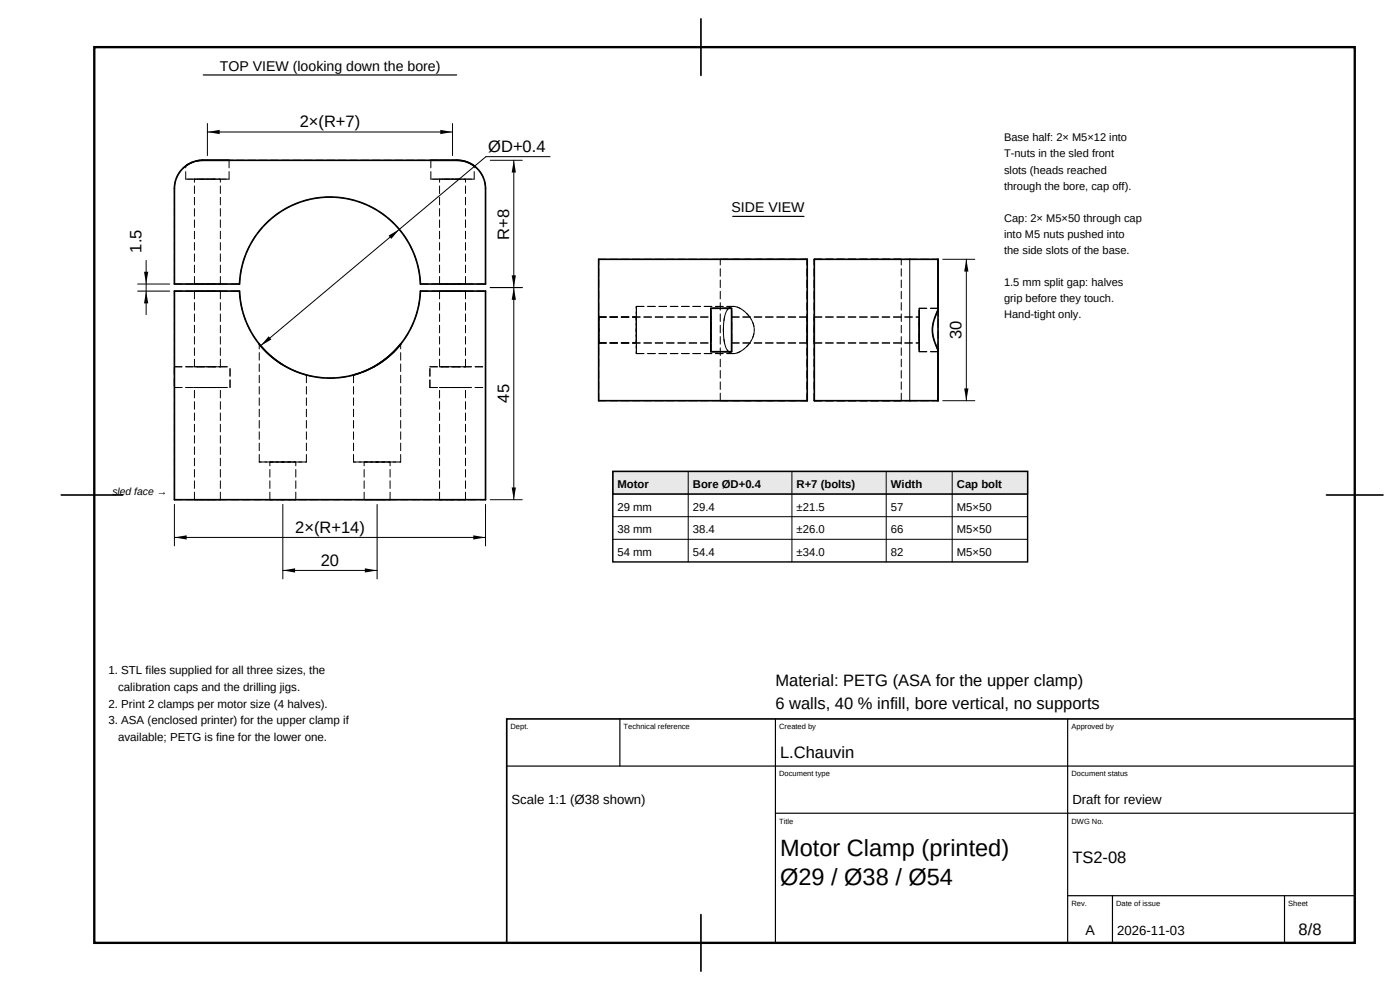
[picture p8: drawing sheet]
<svg xmlns="http://www.w3.org/2000/svg" width="297mm" height="210mm" viewBox="0 0 297 210" stroke-linecap="round" stroke-linejoin="round" font-family="sans-serif">
<path d="M20 10h267.4v190h-267.4z" fill="none" stroke="#000" stroke-width=".5"/>
<g fill="none" stroke="#000" stroke-width=".35">
<path d="M148.7 4v12M39.6 35.1l-.2 .1M40.2 34.7l-.4 .2M40.8 34.4l-.3 .2M41.1 34.3h.1M43 34a6 6 0 0 0-6 6v20.3h13.8a19.2 19.2 0 0 1 19.2-18.5 19.2 19.2 0 0 1 19.2 18.5h13.8v-20.3a6 6 0 0 0-6-6M43 34l-1.2 .1M43 34h54M97 34a6 6 0 0 1 3.6 1.2M127 55h44.3v30h-44.3zM172.7 55h26.3v30h-26.3zM37 61.7h13.8a19.2 19.2 0 0 0 19.2 18.5 19.2 19.2 0 0 0 19.2-18.5h13.8v44.3h-66z"/>
<path d="M55 73a19.2 19.2 0 0 0 4.8 4.3M76.4 79.1l-1.4 .4M80 77.4a19.1 19.1 0 0 0 5-4.4 19.2 19.2 0 0 1-8.2 6M150.8 65.4h4.4v9.2h-4.4zM199 65.5a9.6 9.6 0 0 0-.9 6.3l.9 2.7M13 105h13M281.4 105h12M107.5 152.5h179.9v47.5h-179.9zM148.7 194v12"/>
</g>
<path d="M43.1 15.9h53.8M155.4 45.9h15.2M131.5 152.5v10M164.5 152.5v47.5M226.5 152.5v47.5M107.5 162.5h179.9M164.5 172.5h122.9M226.5 190h60.9M236 190v10M272.5 190v10" fill="none" stroke="#000" stroke-width=".25"/>
<g fill="none" stroke="#000" stroke-width=".21" stroke-dasharray="1.6 .8">
<path d="M39.4 35.2a6 6 0 0 1 3.6-1.2M39.4 38h4.6M39.4 38v-2.8M39.8 34.9l-.2 .2M40.5 34.6l-.3 .1M41.1 34.3l-.3 .1M41.3 38h2.7M41.8 34.1l-.7 .2M43 34h54M43 34h1M44 34h4.6M44 38h4.6"/>
<path d="M44 38h2.8M46.8 38h-5.5M48.6 38h-9.2M48.6 38v-4M91.4 34h4.6M91.4 38h4.6M91.4 38v-4M93.3 38h2.7M96 34h1M96 38h4.6M96 38h2.8M98.8 38h-5.5"/>
<path d="M100.6 35.2a6 6 0 0 0-3.6-1.2M100.6 38h-9.2M100.6 38v-2.8M37 40a6 6 0 0 1 6-6M103 40a6 6 0 0 0-6-6M127 55h44.3M152.8 55h18.5M171.3 55h-18.5M172.7 55h20.3M172.7 55h18.5M191.2 55h-18.5M193 55h6"/>
<path d="M37 77.8v4.4M37 61.7h13.8M37 77.8h11.8M37 60.3v-20.3M37 60.3h13.8M41.3 61.7h2.7M41.3 77.8h2.7M41.3 60.3h2.7M41.3 77.8v-16.1M41.3 60.3v-22.3M44 61.7h2.8M44 77.8h2.8"/>
<path d="M44 60.3h2.8M46.8 61.7h-5.5M46.8 77.8h-5.5M46.8 60.3h-5.5M46.8 77.8v-16.1M46.8 60.3v-22.3M50.8 61.7a19.2 19.2 0 0 0 19.2 18.5 19.2 19.2 0 0 0 19.2-18.5M59.8 77.3l.2 .1M60 77.4l2.2 1.2 2.8 .9M65 79.5a19.2 19.2 0 0 1-10-6.5M75 79.5l2.8-.9 2.2-1.2M76.8 79l-.4 .1"/>
<path d="M79.3 77.8h.1M83.5 74.6h.1M89.2 61.7h13.8M89.2 60.3h13.8M89.2 60.3a19.2 19.2 0 0 0-19.2-18.5 19.2 19.2 0 0 0-19.2 18.5M91.2 77.8h11.8M93.3 61.7h2.7M93.3 77.8h2.7M93.3 60.3h2.7M93.3 77.8v-16.1M93.3 60.3v-22.3M96 61.7h2.8"/>
<path d="M96 77.8h2.8M96 60.3h2.8M98.8 61.7h-5.5M98.8 77.8h-5.5M98.8 60.3h-5.5M98.8 77.8v-16.1M98.8 60.3v-22.3M103 77.8v4.4M103 60.3v-20.3M127 67.2v5.5M127 72.7v-5.5M127 67.2h23.8"/>
<path d="M127 67.2h8M127 72.7h23.8M127 72.7h8M135 67.2v5.5M135 72.7v-5.5M135 65v10M135 75v-10M135 65h20.6M135 75h20.6M150.8 74.6v-9.2M150.8 74.6h4.4M150.8 65.4h4.4"/>
<path d="M150.8 67.2v5.5M150.8 72.7v-5.5M155.2 74.6h-4.4M155.2 74.6v-9.2M155.2 65.4h-4.4M155.2 67.2v5.5M155.2 72.7v-5.5M155.2 67.2h16.1M155.2 72.7h16.1M155.6 65a2.12 2.12 0 0 0-1.9 2.2 12.1 12.1 0 0 0 .6 7.1l.4 .4 .9 .3M155.6 75a5 5 0 0 0 4.3-4 5 5 0 0 0-2.5-5.3l-.9-.5-.9-.2M155.6 65a5 5 0 0 1 4.3 4 5 5 0 0 1-2.5 5.3l-.9 .5-.9 .2"/>
<path d="M155.6 75a2.13 2.13 0 0 1-1.9-2.2 12.1 12.1 0 0 1 .6-7.1l.4-.4 .9-.3M171.3 67.2v5.5M171.3 72.7v-5.5M172.7 67.2v5.5M172.7 72.7v-5.5M172.7 67.2h22.3M172.7 72.7h22.3M195 65.4h4M195 65.4v9.2M195 74.6v-9.2M195 67.2v5.5M195 72.7v-5.5"/>
<path d="M195 74.6h4M199 65.5v-.1M199 74.5a9.6 9.6 0 0 1-.9-6.3l.9-2.7M199 74.6v-.1M199 74.5v.1M199 65.4v.1M199 65.4v9.2M37 82.2h11.8M41.3 82.2h2.7M44 82.2h2.8M46.8 82.2h-5.5M48.8 82.2v-4.4"/>
<path d="M55 98h5M55 98v-25M57.3 98h2.7M60 98h2.8M60 98h5M62.8 98h-5.5M65 98h-10M65 98v-18.5M75 98h5M75 98v-18.5M77.3 98h2.7M80 98h2.7"/>
<path d="M80 98h5M82.7 98h-5.4M85 98h-10M85 98v-25M91.2 82.2h11.8M91.2 82.2v-4.4M93.3 82.2h2.7M96 82.2h2.8M98.8 82.2h-5.5M127 85v-30M127 85h44.3M152.8 85h18.5"/>
<path d="M152.8 85v-30M171.3 85v-30M171.3 85h-18.5M172.7 85v-30M172.7 85h20.3M172.7 85h18.5M191.2 85h-18.5M191.2 85v-30M193 85h6M37 106v-44.3M37 106h66M41.3 106h2.7"/>
<path d="M41.3 106v-23.8M44 106h2.8M46.8 106h-5.5M46.8 106v-23.8M57.3 106h2.7M57.3 106v-8M60 106h2.8M62.8 106h-5.5M62.8 106v-8M77.3 106h2.7M77.3 106v-8M80 106h2.7"/>
<path d="M82.7 106h-5.4M82.7 106v-8M93.3 106h2.7M93.3 106v-23.8M96 106h2.8M98.8 106h-5.5M98.8 106v-23.8M103 106v-44.3"/>
</g>
<g fill="none" stroke="#000" stroke-width=".21">
<path d="M44 26.2v6.8M44 28h52M96 26.2v6.8M103.1 33.2h13.6M104 34h6.8M109 34v72M31 55.2v11.5M193 55v30M200 55h6.8M205 55v30M29.2 61.7h6.8M29.2 60.3h6.8"/>
<path d="M104 61h6.8M200 85h6.8M37 107v8.8M37 114h66M60 107v15.8M80 107v15.8M103 107v8.8M104 106h6.8M60 121h20"/>
</g>
<g fill="#000">
<path d="M44 28l2.6-.5v.9zM93.4 27.5l2.6 .5-2.6 .4zM109 34l.5 2.6h-1zM82.4 50l2.3-1.3-1.7 2zM205 55l.5 2.6h-.9zM31 61.7l.4 2.7h-.9zM30.5 57.7h.9l-.4 2.6zM57 71.3l.6 .7-2.3 1.3zM109 61l.5 2.6h-1zM108.5 58.4h1l-.5 2.6zM204.6 82.4h.9l-.5 2.6zM37 114l2.6-.4v.9z"/>
<path d="M100.4 113.6l2.6 .4-2.6 .5zM108.5 103.4h1l-.5 2.6zM60 121l2.6-.5v1zM77.4 120.5l2.6 .5-2.6 .5z"/>
</g>
<path d="M55.3 73.3l47.8-40.1z" fill="#000" stroke="#000" stroke-width=".21"/>
<path d="M130 100h88v4.8h-88z" fill="#e8e8e8" stroke="#000" stroke-width=".25"/>
<path d="M130 100h88v19.2h-88z" fill="none" stroke="#000" stroke-width=".3"/>
<path d="M130 104.8h88M130 109.6h88M130 114.4h88M146 100v19.2M168 100v19.2M188 100v19.2M202 100v19.2" fill="none" stroke="#000" stroke-width=".21"/>
<g font-size="5">
<text x="165.5" y="181.5">Motor Clamp (printed)</text>
<text x="165.5" y="187.7">Ø29 / Ø38 / Ø54</text>
</g>
<g font-size="3.5">
<text x="63.6" y="27">2×(R+7)</text>
<text x="103.6" y="32.2">ØD+0.4</text>
<text x="30" y="53.6" transform="rotate(-90 30 53.6)">1.5</text>
<text x="108" y="50.8" transform="rotate(-90 108 50.8)">R+8</text>
<text x="204" y="71.9" transform="rotate(-90 204 71.9)">30</text>
<text x="108" y="85.4" transform="rotate(-90 108 85.4)">45</text>
<text x="62.6" y="113">2×(R+14)</text>
<text x="68" y="120">20</text>
<text x="164.5" y="145.5">Material: PETG (ASA for the upper clamp)</text>
<text x="164.5" y="150.5">6 walls, 40 % infill, bore vertical, no supports</text>
<text x="165.5" y="160.7">L.Chauvin</text>
<text x="227.5" y="183">TS2-08</text>
<text x="275.5" y="198.4">8/8</text>
</g>
<g font-size="3">
<text x="46.6" y="15">TOP VIEW (looking down the bore)</text>
<text x="155.2" y="45">SIDE VIEW</text>
<text x="230.2" y="198.4">A</text>
</g>
<g font-size="2.8">
<text x="108.5" y="170.5">Scale 1:1 (Ø38 shown)</text>
<text x="227.5" y="170.5">Draft for review</text>
<text x="237" y="198.4">2026-11-03</text>
</g>
<g font-size="2.5">
<text x="23" y="143">1. STL files supplied for all three sizes, the</text>
<text x="25" y="146.6">calibration caps and the drilling jigs.</text>
<text x="23" y="150.1">2. Print 2 clamps per motor size (4 halves).</text>
<text x="23" y="153.7">3. ASA (enclosed printer) for the upper clamp if</text>
<text x="25" y="157.2">available; PETG is fine for the lower one.</text>
</g>
<g font-size="2.4">
<text x="131" y="103.5">Motor</text>
<text x="147" y="103.5">Bore ØD+0.4</text>
<text x="169" y="103.5">R+7 (bolts)</text>
<text x="189" y="103.5">Width</text>
<text x="203" y="103.5">Cap bolt</text>
<text x="131" y="108.3">29 mm</text>
<text x="131" y="113.1">38 mm</text>
<text x="147" y="108.3">29.4</text>
<text x="147" y="113.1">38.4</text>
<text x="169" y="108.3">±21.5</text>
<text x="169" y="113.1">±26.0</text>
<text x="189" y="108.3">57</text>
<text x="189" y="113.1">66</text>
<text x="203" y="108.3">M5×50</text>
<text x="203" y="113.1">M5×50</text>
<text x="131" y="117.9">54 mm</text>
<text x="147" y="117.9">54.4</text>
<text x="169" y="117.9">±34.0</text>
<text x="189" y="117.9">82</text>
<text x="203" y="117.9">M5×50</text>
</g>
<g font-size="2.3">
<text x="213" y="30">Base half: 2× M5×12 into</text>
<text x="213" y="33.4">T-nuts in the sled front</text>
<text x="213" y="36.8">slots (heads reached</text>
<text x="213" y="40.2">through the bore, cap off).</text>
<text x="213" y="47">Cap: 2× M5×50 through cap</text>
<text x="213" y="50.4">into M5 nuts pushed into</text>
<text x="213" y="53.9">the side slots of the base.</text>
<text x="213" y="60.7">1.5 mm split gap: halves</text>
<text x="213" y="64.1">grip before they touch.</text>
<text x="213" y="67.5">Hand-tight only.</text>
</g>
<text font-size="2.2" x="23.8" y="105">sled face →</text>
<g font-size="1.6">
<text x="108.3" y="154.7">Dept.</text>
<text x="132.3" y="154.7">Technical reference</text>
<text x="165.3" y="154.7">Created by</text>
<text x="227.3" y="154.7">Approved by</text>
<text x="165.3" y="164.7">Document type</text>
<text x="227.3" y="164.7">Document status</text>
<text x="165.3" y="174.7">Title</text>
<text x="227.3" y="174.7">DWG No.</text>
<text x="227.3" y="192.2">Rev.</text>
<text x="236.8" y="192.2">Date of issue</text>
<text x="273.3" y="192.2">Sheet</text>
</g>
</svg>
